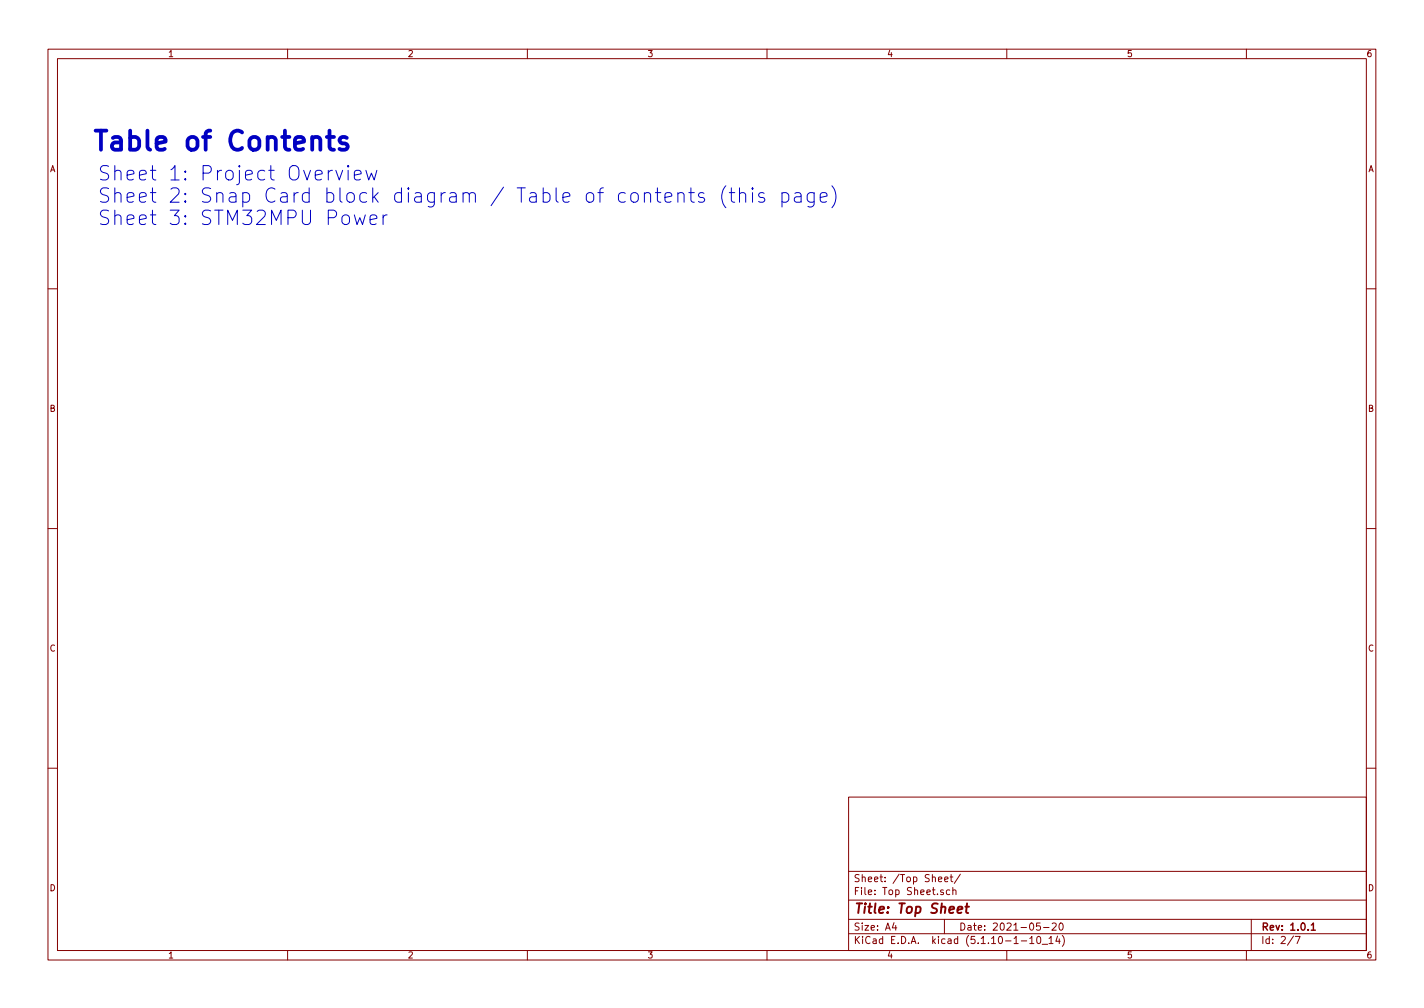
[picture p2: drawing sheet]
<svg xmlns="http://www.w3.org/2000/svg" width="297mm" height="210mm" viewBox="0 0 297 210" stroke-linecap="round" stroke-linejoin="round" font-family="sans-serif">
<g fill="none" stroke="#840000" stroke-width=".21">
<path d="M10 10.3h277v189.9h-277zM12 12.2h273v186.1h-273zM60 10.3v1.9M110 10.3v1.9M160 10.3v1.9M210 10.3v1.9M260 10.3v1.9M10 60.2h2M285 60.2h2M10 110.3h2M285 110.3h2M10 160.2h2"/>
<path d="M177 166.3h108v32h-108zM285 160.2h2M60 198.3v1.9M110 198.3v1.9M160 198.3v1.9M177 194.8h108M177 191.8h108M177 187.8h108M177 181.8h108M186.5 192.5l-.4 1h1M186.8 193v1M195.8 183.4l.7-.1-.1-.3-.4-.1-.2 .2v.7h.6"/>
<path d="M196.8 185.7l-.4-.1-.2 .2 .1 .2 .5 .2v.3h-.6M197 191.8v3M197.1 183.4l.7-.1-.1-.3-.4-.1-.2 .2v.7h.6M198.1 185.7l-.4-.1-.3 .3 .1 .6 .2 .1 .4-.1M198.2 182.9h.6M198.4 182.4v1.3l.4 .2M198.8 185.7l.2-.1 .3 .1 .1 .9M198.8 185.1v1.5M200.3 182.3l-1.2 2M210 198.3v1.9M213 196.3h1.2M214.8 195.8l.4-.5v1.5"/>
<path d="M214.8 196.8h.9M216.4 195.5l.3-.2a.86 .86 0 0 1-.1 1.5l-.2-.1-.1-.4zM217 192.5h-.7l-.1 .7h.7l.1 .2v.5l-.2 .1-.6-.1M217.4 197h1.1M217.7 193.5h1.1M218.8 195.8l.5-.5v1.5M218.8 196.8h.9M219.5 192.7l.5-.2 .3 .2v.3l-.9 1h.9M220.6 195.2l-.4 1.1h1M221 195.8v1M221.1 192.6l.2-.1a.8 .8 0 0 1 .5 .8 .8 .8 0 0 1-.5 .7 1 1 0 0 1-.2-1.4zM221.6 195.1a1.71 1.71 0 0 1 0 2.3"/>
<path d="M260 198.3v1.9M261 191.8v6.5M269.8 195.2l-1.2 2M270.2 195.3h1l-.6 1.5"/>
</g>
<path d="M273.5 193l.5-.5v1.5M273.5 194h.9" fill="none" stroke="#840000" stroke-width=".3"/>
<path d="M199.7 189.8l1-.2v-.4h-.8l-.2 1 .2 .2 .6-.1M201.4 189.1h.7M201.7 188.4l-.2 1.8 .1 .1 .4 .1" fill="none" stroke="#840000" stroke-width=".41"/>
<path d="M68.2 28.6h1.5M68.7 27.2v3.5l.2 .4 .8 .1M72.3 28.8l-.3-.2h-.6l-.4 .2-.2 .4 .2 .5 1.3 .4 .2 .4-.2 .6-.3 .1h-.8l-.4-.1" fill="none" stroke="#0000c2" stroke-width=".79"/>
<g fill="none" stroke="#0000c2" stroke-width=".21">
<path d="M70.1 35.5l.7 2 .7-2M72.6 34.5l-.1 .2 .1 .1 .2-.1-.2-.2v.3M72.6 35.5v2M73.9 36.5l1.4-.3-.1-.5-.9-.2-.3 .2-.1 .3 .1 1.4 .3 .1 .9-.1M76.3 35.5l.6 2 .6-1.4 .6 1.4 .5-2M144.1 39.2v2.6l.2 .2 .5 .2M151.4 38.8a3.4 3.4 0 0 0 0 4.5M152.6 39.2v2.6l.1 .2 .6 .2M154.3 39.2v3M157 39.2l-.2 .1 .2 .2 .1-.2-.1-.1v.3M173.5 38.8a3.5 3.5 0 0 1 0 4.5M73.9 44.8l.6 2 .6-1.4 .5 1.4 .6-2"/>
<path d="M77.2 45.8l1.4-.3-.1-.5-.9-.2-.3 .2-.1 .3 .1 1.4 .3 .1 .9-.1M79.9 44.8v2M80.7 44.8a.77 .77 0 0 0-.8 .6M141.4 40.5a.76 .76 0 0 1 1.3 .1v1.6M143.7 40.2h1.1M146.8 40.3l-.7-.1-.4 .4 .1 .4 1 .3 .2 .3-.2 .4-.2 .2-.9-.2M152.1 40.2h1.2M154.3 40.5a.76 .76 0 0 1 1.2 .1v1.6M157 40.2v2M159.4 40.3l-.7-.1-.5 .4 .2 .4 1 .3 .1 .3-.1 .4-.3 .2-.9-.2M163.1 40.3l.9-.1 .4 .3 .1 .3v.8l-.1 .3-.4 .3-.9-.2M163.1 40.2v3"/>
<path d="M165.8 40.3l.3-.1 .9 .1 .1 .3v1.6M167.1 40.9l-.3 .1h-.7a.59 .59 0 0 0-.4 .6 .59 .59 0 0 0 .4 .6h.7l.3-.2M169.8 40.2v2.4a.84 .84 0 0 1-1.3 .4M169.8 40.3a.96 .96 0 0 0-1.3 .2l-.1 .3v.8l.1 .3a.96 .96 0 0 0 1.3 .1M171.1 41.2l1.4-.3-.1-.6-.9-.1-.4 .4v1.2l.1 .2 .3 .2 .9-.2"/>
</g>
<text font-size="5.6" fill="#0000c2" x="19" y="31.4">Table of Contents</text>
<g font-size="4.2" fill="#0000c2">
<text x="20.3" y="37.7">Sheet 1: Project Overview</text>
<text x="20.3" y="42.3">Sheet 2: Snap Card block diagram / Table of contents (this page)</text>
<text x="20.3" y="47">Sheet 3: STM32MPU Power</text>
</g>
<text font-size="2.8" fill="#840000" x="178" y="190.5">Title: Top Sheet</text>
<g font-size="2.1" fill="#840000">
<text x="178" y="184">Sheet: /Top Sheet/</text>
<text x="178" y="186.7">File: Top Sheet.sch</text>
<text x="178" y="196.9">KiCad E.D.A. kicad (5.1.10-1-10_14)</text>
<text x="178" y="194.1">Size: A4</text>
<text x="200" y="194.1">Date: 2021-05-20</text>
<text x="263" y="194.1">Rev: 1.0.1</text>
<text x="263" y="196.9">Id: 2/7</text>
</g>
<g font-size="1.8" fill="#840000">
<text x="35" y="11.9">1</text>
<text x="85" y="11.9">2</text>
<text x="135" y="11.9">3</text>
<text x="185" y="11.9">4</text>
<text x="235" y="11.9">5</text>
<text x="285" y="11.9">6</text>
<text x="10.4" y="35.9">A</text>
<text x="285.4" y="35.9">A</text>
<text x="10.4" y="85.9">B</text>
<text x="285.4" y="85.9">B</text>
<text x="10.4" y="135.9">C</text>
<text x="285.4" y="135.9">C</text>
<text x="10.4" y="185.9">D</text>
<text x="285.4" y="185.9">D</text>
<text x="35" y="199.9">1</text>
<text x="85" y="199.9">2</text>
<text x="135" y="199.9">3</text>
<text x="185" y="199.9">4</text>
<text x="235" y="199.9">5</text>
<text x="285" y="199.9">6</text>
</g>
</svg>
